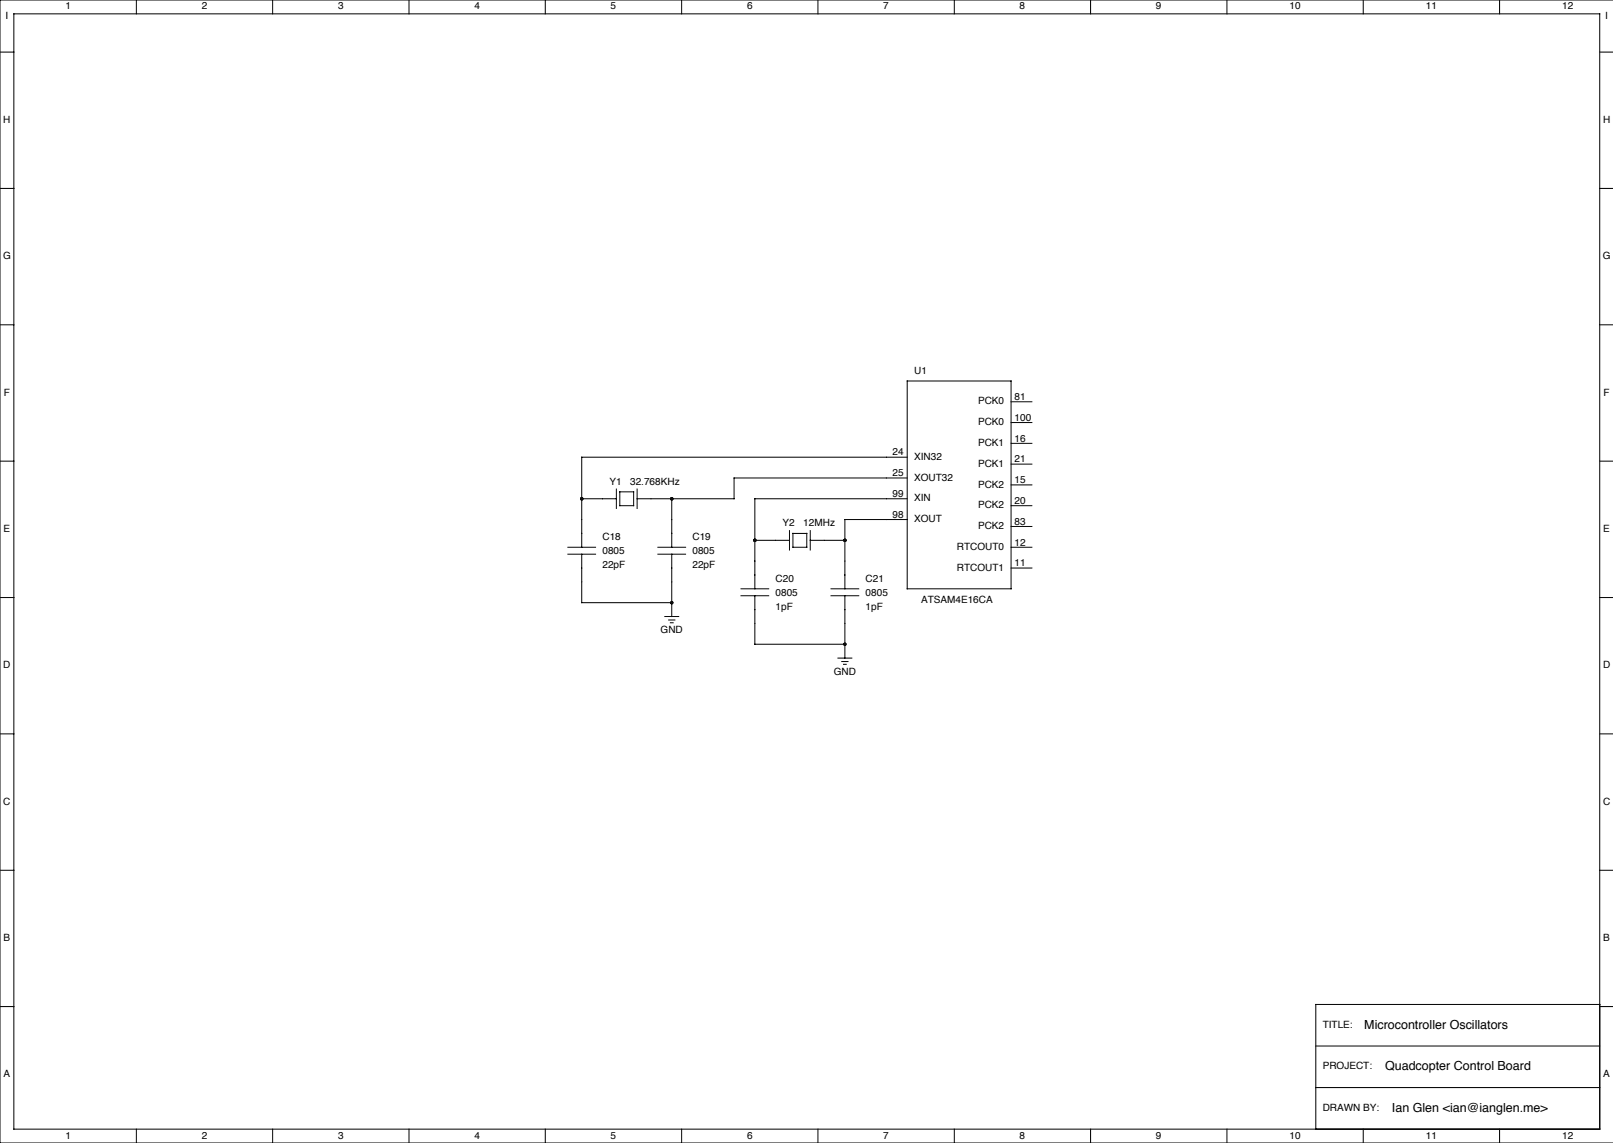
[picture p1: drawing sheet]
<svg xmlns="http://www.w3.org/2000/svg" width="592mm" height="419mm" viewBox="0 0 592 419" stroke-linecap="round" stroke-linejoin="round" font-family="sans-serif">
<g fill="none" stroke="#000" stroke-width=".37">
<path d="M0 19.1h5.1M5.1 5.1h581.6v408.9h-581.6zM50 0v5.1M100 0v5.1M150 0v5.1M200 0v5.1M250 0v5.1M300 0v5.1M350 0v5.1M400 0v5.1M450 0v5.1M500 0v5.1"/>
<path d="M550 0v5.1M586.7 19.1h5M591.7 0h-591.7v419.1h591.7M0 69.1h5.1M586.7 69.1h5M0 119.1h5.1M586.7 119.1h5M332.7 139.7h38.1v76.2h-38.1zM370.8 154.9h7.7M370.8 147.3h7.7M0 169.1h5.1M226.1 179.3v7.1"/>
<path d="M233.7 179.3v7.1M332.7 175.3h-63.5v7.6h-35.5M332.7 167.6h-119.3v33.1M370.8 177.8h7.7M370.8 170.2h7.7M370.8 162.6h7.7M586.7 169.1h5M213.4 182.9h12.7M227.3 180.3h5.1v5.1h-5.1zM246.4 182.9v17.8M276.9 198.1h12.7M289.6 194.6v7.1"/>
<path d="M290.8 195.6h5.1v5.1h-5.1zM297.2 198.1h12.7M297.2 194.6v7.1M332.7 182.9h-55.8v33M332.7 190.5h-22.8v25.4M370.8 185.4h7.7M370.8 193h7.7M0 219.1h5.1M208.3 200.7h10.1M208.3 203.2h10.1M213.4 203.2v17.8h33M241.3 200.7h10.2"/>
<path d="M241.3 203.2h10.2M246.4 203.2v22.9M271.8 215.9h10.1M271.8 218.4h10.1M276.9 218.4v17.8h33M304.8 215.9h10.2M304.8 218.4h10.2M309.9 218.4v22.9M370.8 200.7h7.7M370.8 208.3h7.7M586.7 219.1h5M243.8 226.1h5.1"/>
<path d="M245.2 227.3h2.3M245.9 228.3h1M307.3 241.3h5.1M308.7 242.6h2.3M309.4 243.6h1M0 269.1h5.1M586.7 269.1h5M0 319.1h5.1M586.7 319.1h5M0 369.1h5.1M586.7 368.3h-104.1v45.7M586.7 369.1h5"/>
<path d="M482.6 398.8h104.1M482.6 383.5h104.1M50 414v5.1M100 414v5.1M150 414v5.1M200 414v5.1M250 414v5.1M300 414v5.1M350 414v5.1M400 414v5.1M450 414v5.1M500 414v5.1"/>
<path d="M550 414v5.1"/>
</g>
<g fill="#000">
<circle cx="213.4" cy="182.9" r=".64"/>
<circle cx="246.4" cy="182.9" r=".64"/>
<circle cx="276.9" cy="198.1" r=".64"/>
<circle cx="309.9" cy="198.1" r=".64"/>
<circle cx="246.4" cy="221" r=".64"/>
<circle cx="309.9" cy="236.2" r=".64"/>
</g>
<g font-size="4.6">
<text x="500.4" y="377.1">Microcontroller Oscillators</text>
<text x="508" y="392.4">Quadcopter Control Board</text>
<text x="510.5" y="407.6">Ian Glen &lt;ian@ianglen.me&gt;</text>
</g>
<g font-size="3.7">
<text x="24" y="3.4">1</text>
<text x="74" y="3.5">2</text>
<text x="124" y="3.5">3</text>
<text x="174" y="3.5">4</text>
<text x="224" y="3.4">5</text>
<text x="274" y="3.5">6</text>
<text x="324" y="3.4">7</text>
<text x="374" y="3.5">8</text>
<text x="424" y="3.5">9</text>
<text x="473" y="3.5">10</text>
<text x="523" y="3.4">11</text>
<text x="573" y="3.5">12</text>
<text x="2" y="6.9">I</text>
<text x="588.8" y="6.9">I</text>
<text x="1.2" y="45">H</text>
<text x="588" y="45">H</text>
<text x="1.1" y="95.1">G</text>
<text x="587.9" y="95.1">G</text>
<text x="335.3" y="137.2">U1</text>
<text x="1.4" y="145">F</text>
<text x="358.7" y="148.3">PCK0</text>
<text x="372.1" y="146.7">81</text>
<text x="588.2" y="145">F</text>
<text x="358.7" y="155.9">PCK0</text>
<text x="372.1" y="154.3">100</text>
<text x="372.1" y="161.9">16</text>
<text x="327.4" y="167">24</text>
<text x="358.7" y="163.5">PCK1</text>
<text x="335.3" y="168.6">XIN32</text>
<text x="358.7" y="171.1">PCK1</text>
<text x="372.1" y="169.5">21</text>
<text x="223.5" y="177.8">Y1</text>
<text x="231.1" y="177.8">32.768KHz</text>
<text x="327.4" y="174.6">25</text>
<text x="335.3" y="176.2">XOUT32</text>
<text x="358.7" y="178.8">PCK2</text>
<text x="372.1" y="177.2">15</text>
<text x="327.4" y="182.2">99</text>
<text x="335.3" y="183.8">XIN</text>
<text x="372.1" y="184.8">20</text>
<text x="327.4" y="189.9">98</text>
<text x="335.3" y="191.5">XOUT</text>
<text x="358.7" y="186.4">PCK2</text>
<text x="1.3" y="195">E</text>
<text x="287" y="193">Y2</text>
<text x="294.6" y="193">12MHz</text>
<text x="358.7" y="194">PCK2</text>
<text x="372.1" y="192.4">83</text>
<text x="588.1" y="195">E</text>
<text x="221" y="198.1">C18</text>
<text x="221" y="203.2">0805</text>
<text x="254" y="198.1">C19</text>
<text x="254" y="203.2">0805</text>
<text x="351" y="201.6">RTCOUT0</text>
<text x="372.1" y="200">12</text>
<text x="221" y="208.3">22pF</text>
<text x="254" y="208.3">22pF</text>
<text x="351" y="209.2">RTCOUT1</text>
<text x="372.1" y="207.6">11</text>
<text x="284.5" y="213.4">C20</text>
<text x="317.5" y="213.4">C21</text>
<text x="284.5" y="218.4">0805</text>
<text x="317.5" y="218.4">0805</text>
<text x="337.8" y="221">ATSAM4E16CA</text>
<text x="284.5" y="223.5">1pF</text>
<text x="317.5" y="223.5">1pF</text>
<text x="242.3" y="232.1">GND</text>
<text x="1.2" y="245">D</text>
<text x="588" y="245">D</text>
<text x="305.8" y="247.3">GND</text>
<text x="1.2" y="295.1">C</text>
<text x="588" y="295.1">C</text>
<text x="1.3" y="345">B</text>
<text x="588.1" y="345">B</text>
<text x="485.1" y="376.8">TITLE:</text>
<text x="1.3" y="395">A</text>
<text x="485.1" y="392.1">PROJECT:</text>
<text x="588.1" y="395">A</text>
<text x="485.1" y="407.3">DRAWN BY:</text>
<text x="24" y="417.5">1</text>
<text x="74" y="417.5">2</text>
<text x="124" y="417.5">3</text>
<text x="174" y="417.5">4</text>
<text x="224" y="417.5">5</text>
<text x="274" y="417.5">6</text>
<text x="324" y="417.5">7</text>
<text x="374" y="417.5">8</text>
<text x="424" y="417.5">9</text>
<text x="473" y="417.5">10</text>
<text x="523" y="417.5">11</text>
<text x="573" y="417.5">12</text>
</g>
</svg>
